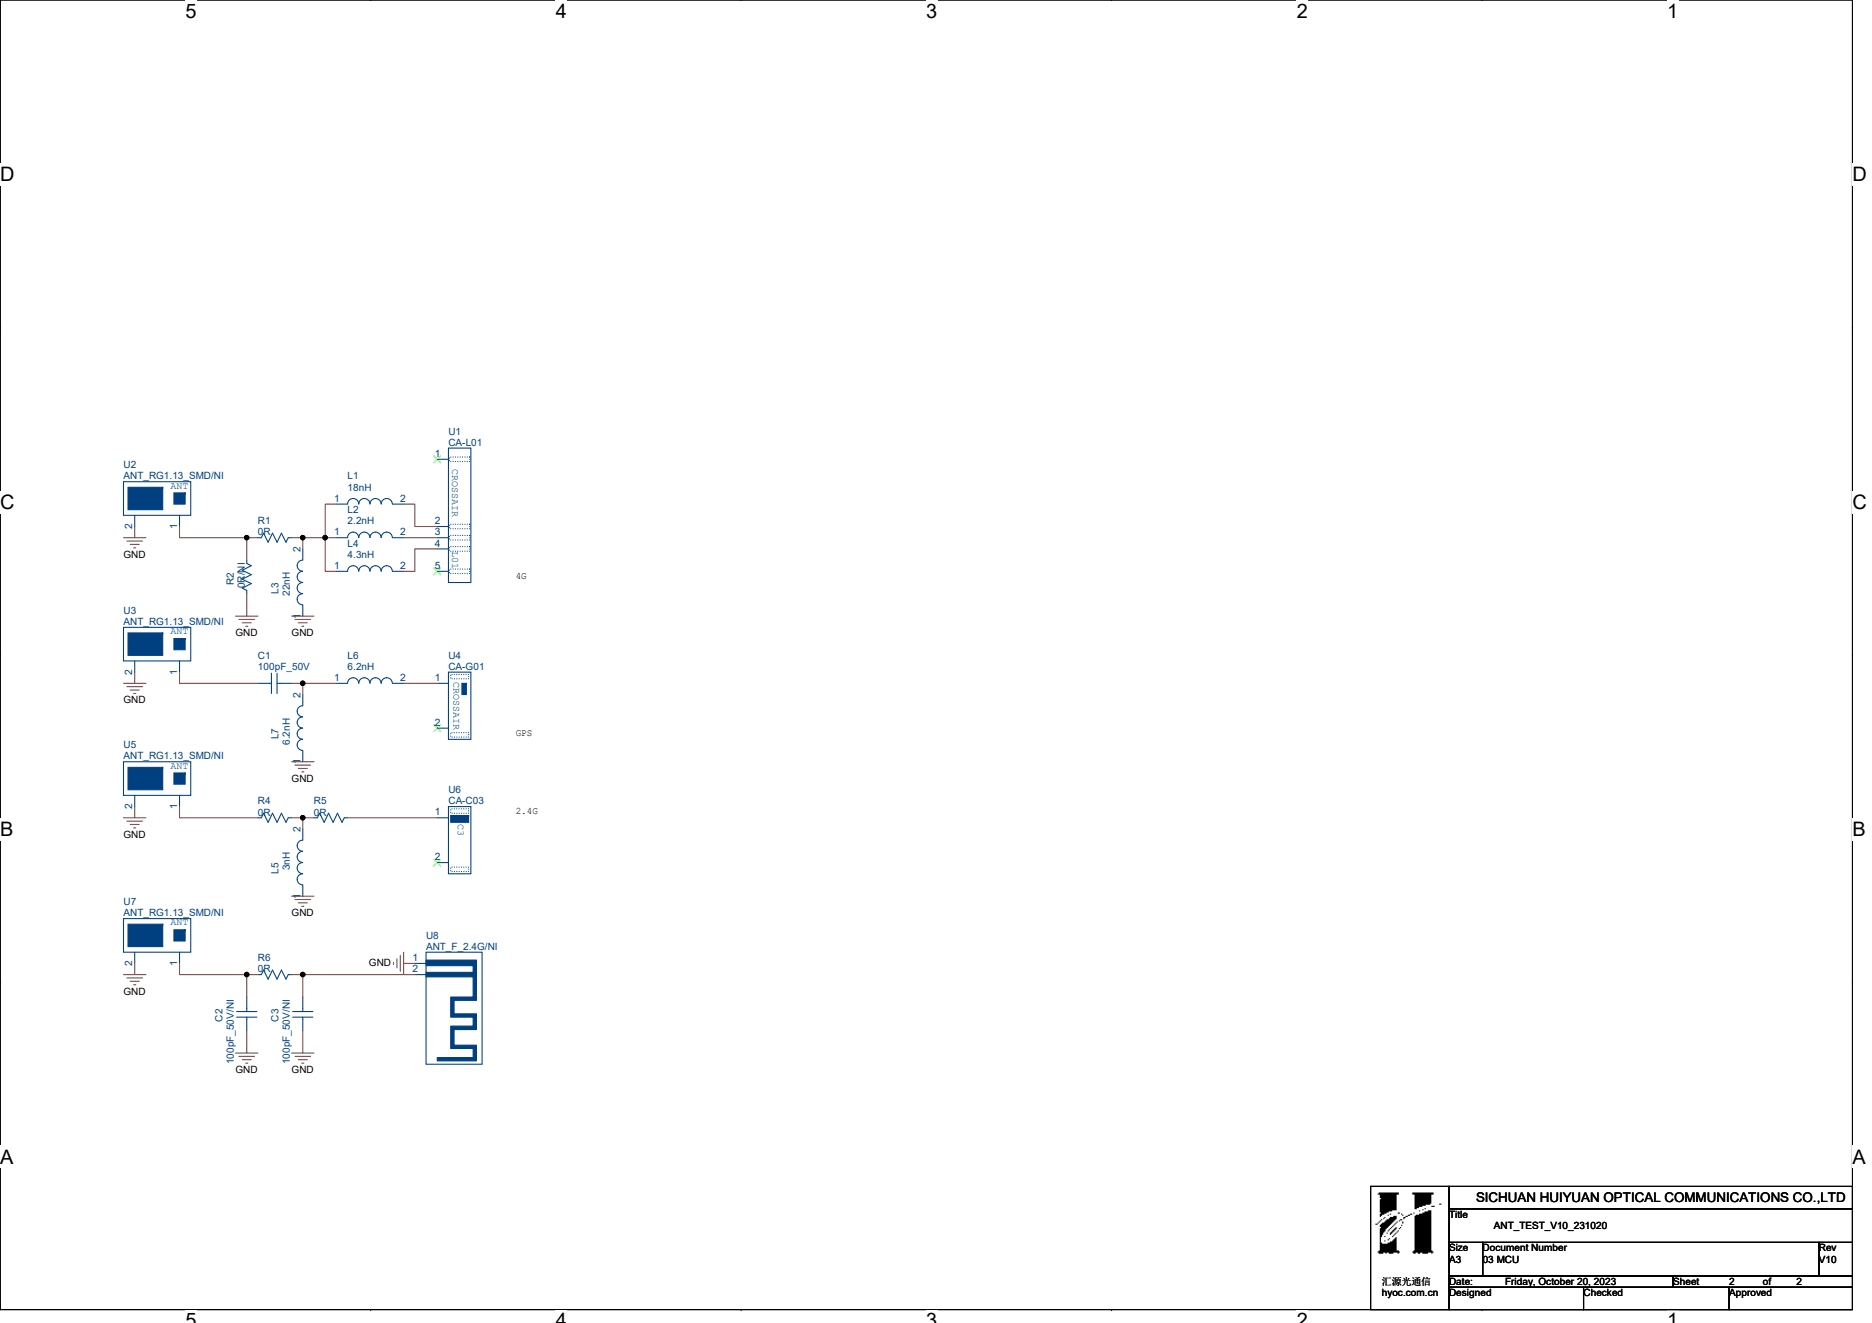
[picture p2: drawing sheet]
# OrCAD Capture schematic ANT_TEST_V10_231020.DSN

## Sheets
1 01 COVER: title: ANT_TEST_V10_231020; rev: V10; note: 01 COVER
2 02 ANT: size A3; note: 03 MCU

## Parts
C1  100pF_50V  [C0402]
C2  100pF_50V/NI  [C0402]
C3  100pF_50V/NI  [C0402]
L1  18nH  [L0402]
L2  2.2nH  [L0402]
L3  22nH  [L0402]
L4  4.3nH  [L0402]
L5  3nH  [L0402]
L6  6.2nH  [L0402]
L7  6.2nH  [L0402]
R1  0R  [R0402]
R2  0R/NI  [R0402]
R4  0R  [R0402]
R5  0R  [R0402]
R6  0R  [R0402]
U1  CA-L01  [CA-L01]
U2  ANT_RG1.13_SMD/NI  [ANT_RG113_SMD]
U3  ANT_RG1.13_SMD/NI  [ANT_RG113_SMD]
U4  CA-G01  [CA-G01]
U5  ANT_RG1.13_SMD/NI  [ANT_RG113_SMD]
U6  CA-C03  [CA-C03]
U7  ANT_RG1.13_SMD/NI  [ANT_RG113_SMD]
U8  ANT_F_2.4G/NI  [ANT_F]

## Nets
GND: C2.1 C3.1 L3.1(A) L5.1(A) L7.1(A) R2.2 U2.2 U3.2 U5.2 U7.2 U8.1
N17509871: R1.1 R2.1 U2.1
N17509890: L1.1(A) L2.1(A) L3.2(B) L4.1(A) R1.2
N17510039: L2.2(B) U1.3
N17510042: L1.2(B) U1.2
N17510061: L4.2(B) U1.4
N17510157: C1.2 L6.1(A) L7.2(B)
N17510266: R4.1 U5.1
N17510272: L5.2(B) R4.2 R5.1
N17510500: C1.1 U3.1
N17510895: R5.2 U6.1
N17511063: L6.2(B) U4.1
N17511344: C2.2 R6.1 U7.1
N17511364: C3.2 R6.2 U8.2

Not connected (* = marked no-connect by the designer): U1 1* 5*; U4 2*; U6 2*

## Notes on the sheets
sheet 1
- COVER
- Schematics Block:
- CROSS AIR天线测试
- Revision
- Description
- Date
- Drawn
- Checked
- V10
- init
- 2023-10-18
- xxxlzjxxx
- 4G:CA-L01
- GPS:CA-G01
- 2.4G:CA-C03
- 2.4G:TI的倒F天线
- Power Block:
- Schematics Index:
- BUG
- 01 COVER
- 02 USB
sheet 2
- 4G
- GPS
- 2.4G
